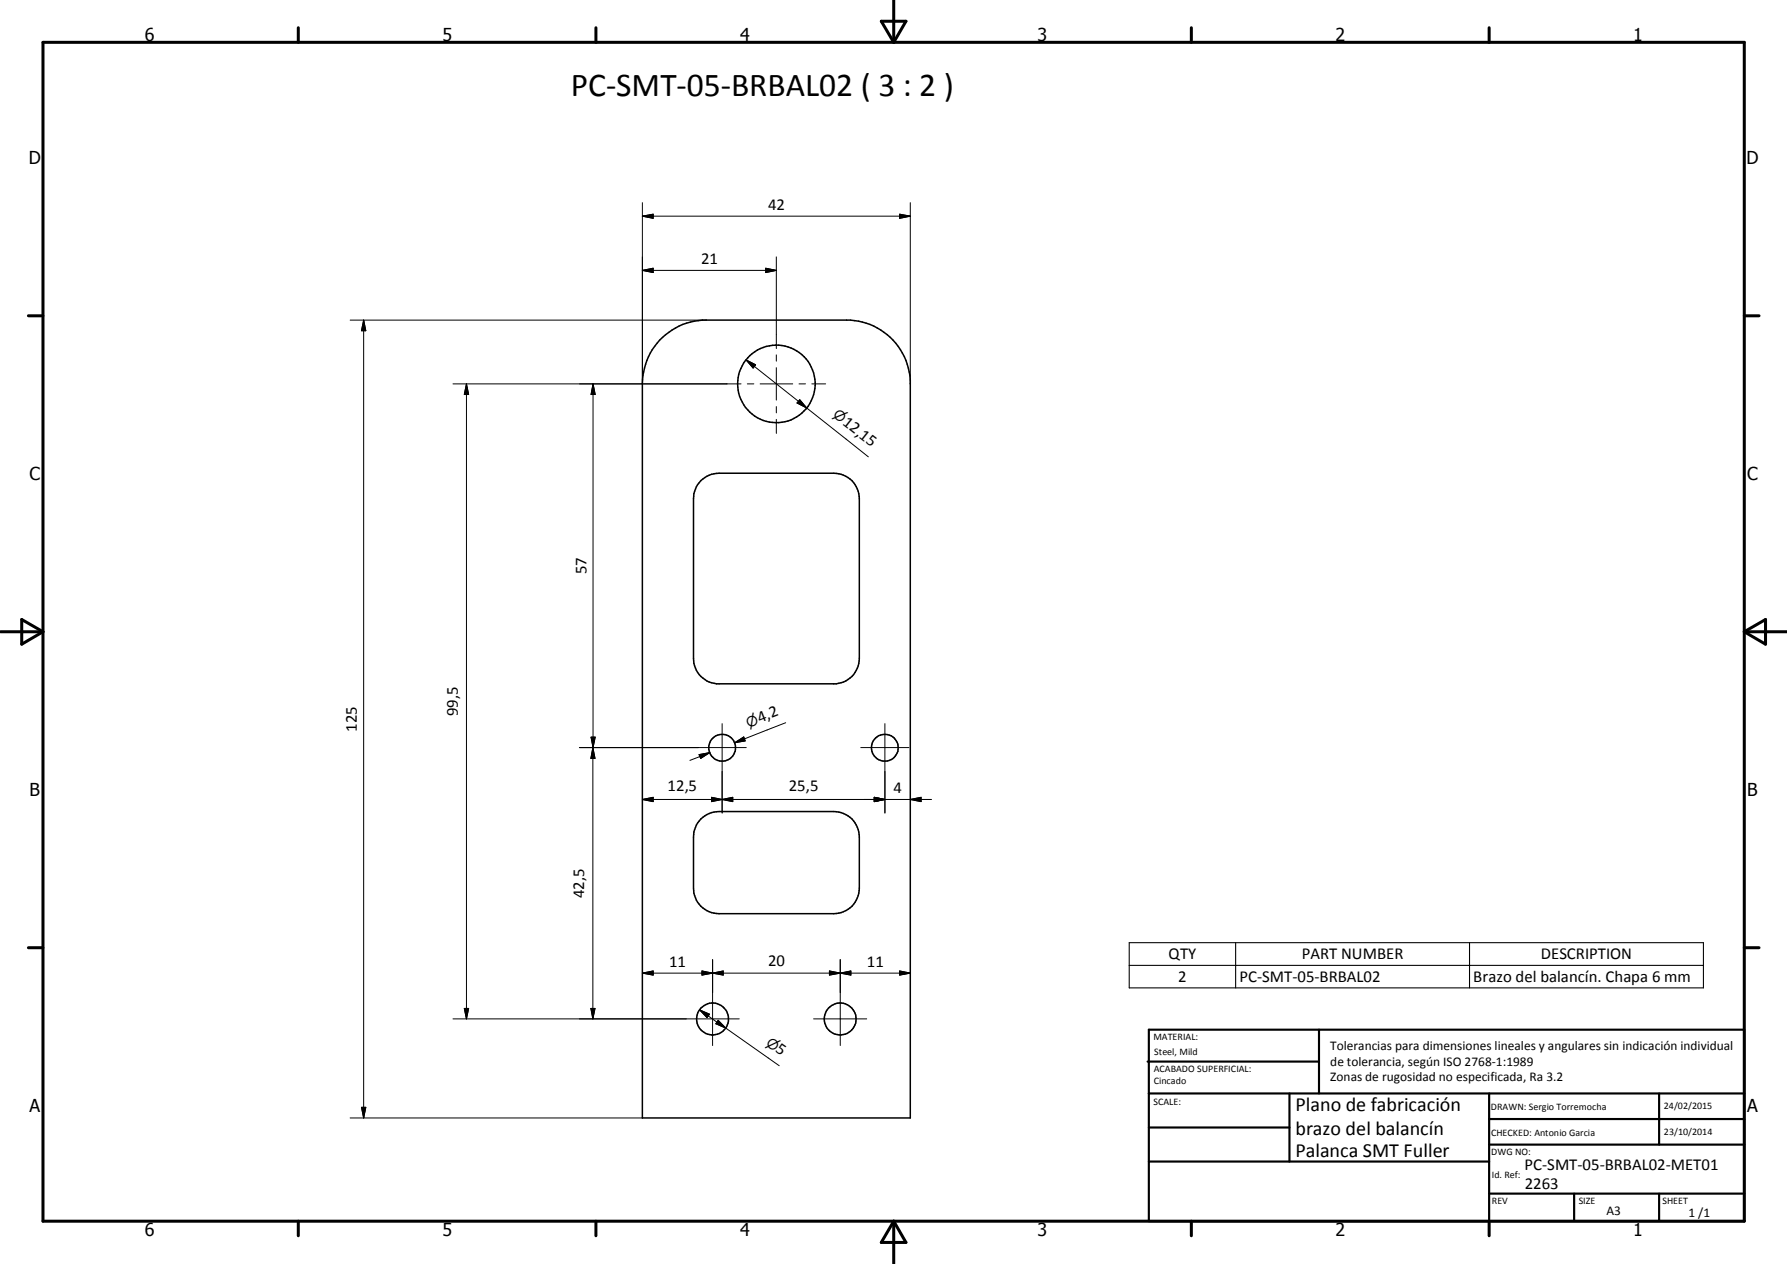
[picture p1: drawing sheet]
<svg xmlns="http://www.w3.org/2000/svg" width="420mm" height="297mm" viewBox="0 0 420 297" stroke-linecap="round" stroke-linejoin="round" font-family="sans-serif">
<g fill="none" stroke="#000" stroke-width=".35">
<path d="M155.1 79.9a15.1 15.1 0 0 1 10-4.7h34.9a15 15 0 0 1 14 14.1v173.4h-63v-172.5a15.3 15.3 0 0 1 4.1-10.3zM164.8 112.9a6.2 6.2 0 0 1 4.3-1.7h26.9a5.9 5.9 0 0 1 6 6v37.5a6 6 0 0 1-5.4 6h-28.1a6 6 0 0 1-5.4-6v-37.5a6.2 6.2 0 0 1 1.7-4.3zM164.8 192.4a6.2 6.2 0 0 1 4.3-1.7h26.9a5.9 5.9 0 0 1 6 6v12a5.9 5.9 0 0 1-6 6h-26.9a6 6 0 0 1-6-6v-12a6.2 6.2 0 0 1 1.7-4.3z"/>
<circle cx="182.5" cy="90.2" r="9.1"/>
<circle cx="169.8" cy="175.7" r="3.1"/>
<circle cx="208" cy="175.7" r="3.2"/>
<circle cx="167.5" cy="239.5" r="3.8"/>
<circle cx="197.5" cy="239.5" r="3.7"/>
</g>
<g fill="none" stroke="#000" stroke-width=".71">
<path d="M10.1 9.9h400v277.1h-400zM70.1 6.5v3.4M140.1 6.5v3.4M207.2 5h5.8l-2.9 4.9zM210.1 0v9.9M280.1 6.5v3.4M350.1 6.5v3.4M6.7 74.2h3.4M410.1 74.2h3.5M.1 148.5h10M5.1 145.6l5 2.9-5 2.9zM410.1 148.5h10"/>
<path d="M410.1 148.5l5-2.9v5.8zM6.7 222.7h3.4M410.1 222.7h3.5M70.1 287v3.4M140.1 287v3.4M210.1 287v10M210.1 287l2.9 5h-5.8zM280.1 287v3.4M350.1 287v3.4"/>
</g>
<g fill="none" stroke="#000" stroke-width=".51">
<path d="M269.8 249.5h40.3M270.1 242h140v45h-140zM270.1 257h140M303.2 257v16M310.1 242v15M350.1 257v30M390.1 257v12M270.1 265h33.1M270.1 273h80M350.1 269h60M350.1 263h60M350.1 280.5h60"/>
<path d="M370.1 280.5v6.5M390.1 280.5v6.5"/>
</g>
<path d="M265.5 221.5h135v10.7h-135zM265.5 226.9h135M290.5 221.5v10.7M345.5 221.5v10.7" fill="none" stroke="#000" stroke-width=".25"/>
<g fill="none" stroke="#000" stroke-width=".24">
<path d="M151 50.8l2.6-.5v1zM151 50.8h63M151 47.6v42.6M211.5 50.3l2.5 .5-2.5 .5zM214 47.6v42.6M82.3 75.2h83.8M85.5 75.2l.5 2.5h-1zM85.5 75.2v187.5M151 63.5l2.6-.5v1.1zM151 63.5h31.5M180 63l2.5 .5-2.5 .6zM182.5 60.4v21.5"/>
<path d="M106.5 90.2h67.7M109.7 90.2l.5 2.5h-1zM109.7 90.2v149.2M139.4 90.2l.5 2.5h-.9zM139.4 90.2v85.5M175.4 84.6l2.3 1.1-.6 .8zM175.4 84.6l14.3 11.3M175.7 90.2h1.5M178.7 90.2h7.7M182.5 83.4v1.5M182.5 86.4v7.6M182.5 95.5v1.5"/>
<path d="M182.5 98.6v3.3M187.9 90.2h1.5M188 93.9l1.7 2-2.3-1.2zM189.7 95.9l14.5 11.5M190.9 90.2h3.2M136.2 175.7h39.3M139 173.2h.9l-.5 2.5zM139.4 175.7l.5 2.5h-1zM139.4 175.7v63.7M164.4 177.3l2.5-.4-2.2 1.3zM166.9 176.9l-4.7 1.8M169.8 170.1v21"/>
<path d="M172.8 174.5l2.1-1.3 .3 .9zM175 173.7l-2.2 .8M184.7 169.8l-11.9 4.7M202.4 175.7h11.3M208.1 170.1v21M151 187.9l2.6-.5v1zM151 187.9h68M167.3 187.4l2.5 .5-2.5 .5zM167.3 187.4l5 1v-1l-5 1zM169.8 187.9l2.5-.5v1zM205.6 187.4l2.5 .5-2.5 .5zM214 187.9l2.6-.5v1z"/>
<path d="M106.5 239.4h67.3M109.2 237h1l-.5 2.4zM138.9 237h1l-.5 2.4zM151 228.7l2.6-.5v1zM151 228.7h63M164.5 237.3l2.3 1-.6 .8zM164.5 237.3l6.1 4.3M165 228.2l2.5 .5-2.5 .5zM167.5 228.7l2.5-.5v1zM167.5 225.5v20.2M168.9 239.8l1.7 1.8-2.3-1zM191.3 239.4h12.5"/>
<path d="M195 228.2l2.6 .5-2.6 .5zM197.6 228.7l2.5-.5v1zM197.6 225.5v20.2M211.5 228.2l2.5 .5-2.5 .5zM170.6 241.6l12.6 8.8M82.3 262.7h68.7M85 260.2h1l-.5 2.5z"/>
</g>
<g fill="#000">
<path d="M151 50.8l2.6-.5v1zM211.5 50.3l2.5 .5-2.5 .5zM85.5 75.2l.5 2.5h-1zM151 63.5l2.6-.5v1.1zM180 63l2.5 .5-2.5 .6zM109.7 90.2l.5 2.5h-1zM139.4 90.2l.5 2.5h-.9zM175.4 84.6l2.3 1.1-.6 .8zM188 93.9l1.7 2-2.3-1.2zM139 173.2h.9l-.5 2.5zM139.4 175.7l.5 2.5h-1zM164.4 177.3l2.5-.4-2.2 1.3z"/>
<path d="M172.8 174.5l2.1-1.3 .3 .9zM151 187.9l2.6-.5v1zM167.3 187.4l2.5 .5-2.5 .5zM169.8 187.9l2.5-.5v1zM205.6 187.4l2.5 .5-2.5 .5zM214 187.9l2.6-.5v1zM109.2 237h1l-.5 2.4zM138.9 237h1l-.5 2.4zM151 228.7l2.6-.5v1zM165 228.2l2.5 .5-2.5 .5zM164.5 237.3l2.3 1-.6 .8zM167.5 228.7l2.5-.5v1z"/>
<path d="M195 228.2l2.6 .5-2.6 .5zM197.6 228.7l2.5-.5v1zM211.5 228.2l2.5 .5-2.5 .5zM168.9 239.8l1.7 1.8-2.3-1zM85 260.2h1l-.5 2.5z"/>
</g>
<text font-size="7.9" x="134.2" y="22.6">PC-SMT-05-BRBAL02 ( 3 : 2 )</text>
<g font-size="4.7">
<text x="304.6" y="261.2">Plano de fabricación</text>
<text x="304.6" y="266.6">brazo del balancín</text>
<text x="304.6" y="272">Palanca SMT Fuller</text>
</g>
<g font-size="4.2">
<text x="34" y="9.6">6</text>
<text x="104" y="9.6">5</text>
<text x="174" y="9.6">4</text>
<text x="244" y="9.6">3</text>
<text x="314" y="9.6">2</text>
<text x="384" y="9.6">1</text>
<text x="6.8" y="38.7">D</text>
<text x="410.6" y="38.7">D</text>
<text x="7" y="112.9">C</text>
<text x="410.8" y="112.9">C</text>
<text x="7" y="187.1">B</text>
<text x="410.8" y="187.1">B</text>
<text x="7" y="261.4">A</text>
<text x="410.8" y="261.4">A</text>
<text x="34" y="290.4">6</text>
<text x="104" y="290.4">5</text>
<text x="174" y="290.4">4</text>
<text x="244" y="290.4">3</text>
<text x="314" y="290.4">2</text>
<text x="384" y="290.4">1</text>
</g>
<g font-size="3.9">
<text x="180.6" y="49.3">42</text>
<text x="164.8" y="62.1">21</text>
<text x="197.9" y="99.7" transform="rotate(38 197.9 99.7)">12,15</text>
<text x="137.9" y="135" transform="rotate(-90 137.9 135)">57</text>
<text x="83.9" y="172" transform="rotate(-90 83.9 172)">125</text>
<text x="107.6" y="168.3" transform="rotate(-90 107.6 168.3)">99,5</text>
<text x="178.6" y="169.9" transform="rotate(-21 178.6 169.9)">4,2</text>
<text x="157" y="185.8">12,5</text>
<text x="185.5" y="185.8">25,5</text>
<text x="210.1" y="186.4">4</text>
<text x="137.4" y="211.1" transform="rotate(-90 137.4 211.1)">42,5</text>
<text x="157.3" y="227.2">11</text>
<text x="180.6" y="227.1">20</text>
<text x="203.8" y="227.2">11</text>
<text x="274.8" y="225.5">QTY</text>
<text x="306.1" y="225.5">PART NUMBER</text>
<text x="362.3" y="225.5">DESCRIPTION</text>
<text x="277" y="230.8">2</text>
<text x="291.4" y="230.8">PC-SMT-05-BRBAL02</text>
<text x="346.4" y="230.9">Brazo del balancín. Chapa 6 mm</text>
<text x="182.2" y="247.1" transform="rotate(35 182.2 247.1)">5</text>
<text x="358.5" y="275">PC-SMT-05-BRBAL02-MET01</text>
<text x="358.5" y="279.4">2263</text>
</g>
<g font-size="3.3">
<text x="195.7" y="97.9" transform="rotate(38 195.7 97.9)">n</text>
<text x="176" y="171" transform="rotate(-21 176 171)">n</text>
<text x="179.9" y="245.5" transform="rotate(35 179.9 245.5)">n</text>
</g>
<g font-size="3.1">
<text x="312.7" y="246.8">Tolerancias para dimensiones lineales y angulares sin indicación individual</text>
<text x="312.7" y="250.4">de tolerancia, según ISO 2768-1:1989</text>
<text x="312.7" y="254">Zonas de rugosidad no especificada, Ra 3.2</text>
<text x="377.7" y="285.6">A3</text>
<text x="397" y="285.9">1 /1</text>
</g>
<g font-size="2.4">
<text x="271.2" y="244.4">MATERIAL:</text>
<text x="271.3" y="252">ACABADO SUPERFICIAL:</text>
<text x="271.4" y="247.9">Steel, Mild</text>
<text x="271.3" y="254.6">Cincado</text>
<text x="271.2" y="259.7">SCALE:</text>
<text x="350.6" y="260.8">DRAWN: Sergio Torremocha</text>
<text x="391.2" y="260.6">24/02/2015</text>
<text x="350.6" y="267">CHECKED: Antonio Garcia</text>
<text x="391.2" y="266.7">23/10/2014</text>
<text x="350.6" y="271.4">DWG NO:</text>
<text x="350.8" y="276.9">Id. Ref:</text>
<text x="350.8" y="282.8">REV</text>
<text x="371.2" y="282.9">SIZE</text>
<text x="390.9" y="282.9">SHEET</text>
</g>
</svg>
